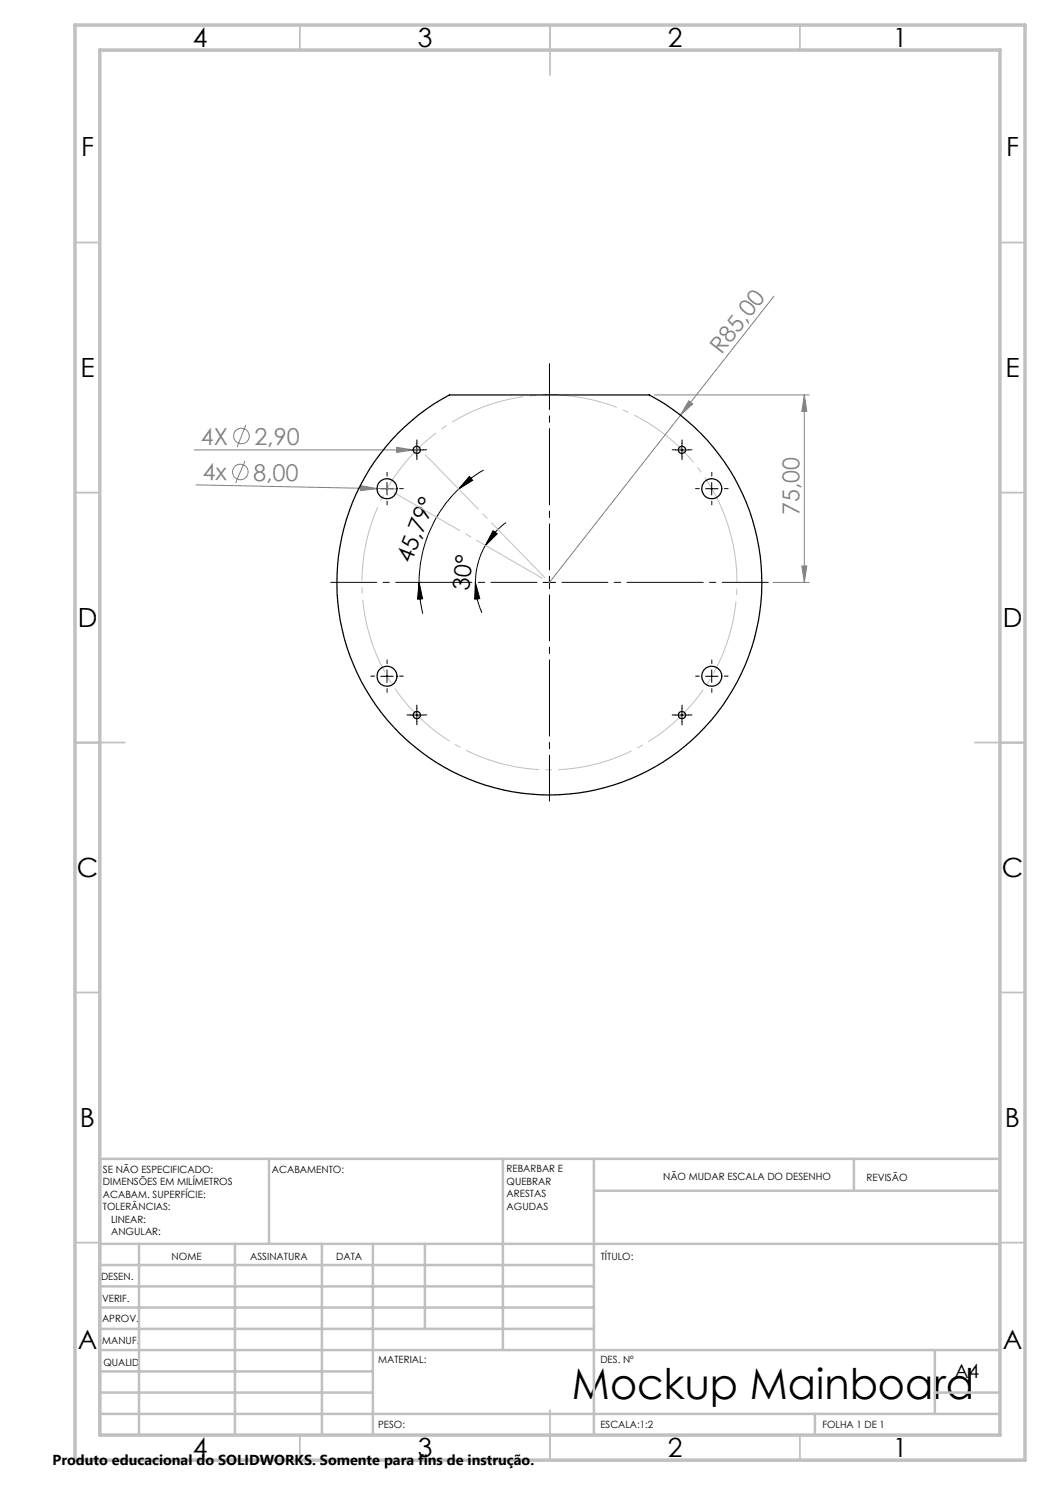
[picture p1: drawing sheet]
<svg xmlns="http://www.w3.org/2000/svg" width="210mm" height="297mm" viewBox="0 0 210 297" stroke-linecap="round" stroke-linejoin="round" font-family="sans-serif">
<g fill="none" stroke="#808080" stroke-width=".2">
<path d="M154.8 59.2l-44.9 57.3M130.9 79h31M160.9 79l.5 3.3h-1zM160.9 79v37.5M38.8 90h45.3M39.2 97l36.2 .7M49 92.2l-1.9 4.4M49.2 85l-1.8 4.4M72.1 97.1l3.3 .6-3.3 .4zM75.4 97.7l4 .1M79.3 89.5l3.3 .5-3.3 .5zM137.8 80.1l.7 .7-2.4 2.2z"/>
<path d="M154.6 116.5h7.3M160.4 113.2h1l-.5 3.3z"/>
<circle cx="48.1" cy="94.4" r="1.57"/>
<circle cx="48.3" cy="87.2" r="1.56"/>
</g>
<g fill="none" stroke="#000" stroke-width=".2">
<path d="M76.2 97.8h2.4M77.4 96.5v2.5M82.1 90h2.5M83.4 88.7v2.5M91.7 97.8a25.9 25.9 0 0 0-7.9 18.7M93.9 95.3l.6 .8-2.8 1.7zM96.7 94a22 22 0 0 0-5 3.8M135.1 90h2.6M136.4 88.7v2.5M141.1 97.8h2.5M142.3 96.5v2.5M83.8 116.5l.7 3.3h-1z"/>
<path d="M83.8 116.5a25.5 25.5 0 0 0 .8 6.2M95.1 116.5l.9 3.2-1.1 .1zM95.1 116.5a15.2 15.2 0 0 0 1.3 6.1M97.1 109.1a15.1 15.1 0 0 0-2 7.4M98.6 106.1l.8 .6-2.3 2.4zM101.2 104.5a14.8 14.8 0 0 0-4.1 4.6M108.6 116.5h2.5M109.9 115.2v2.6M76.2 135.3h2.4M77.4 134v2.5M141.1 135.3h2.5M142.3 134v2.5"/>
<path d="M82.1 143h2.5M83.4 141.7v2.5M135.1 143h2.6M136.4 141.7v2.5"/>
</g>
<path d="M145.8 105.5a37.5 37.5 0 0 0-62.9-15.1 37.5 37.5 0 0 0 17.3 62.3 37.5 37.5 0 0 0 46.1-45.3l-.5-1.9" fill="none" stroke="#c0c0c0" stroke-width=".2" stroke-dasharray="15.2 1.3 1.3 1.3" stroke-dashoffset="4.1" stroke-linecap="butt"/>
<g fill="none" stroke="#000" stroke-width=".2" stroke-dasharray="15.2 1.3 1.3 1.3">
<path d="M74.9 97.7h-.7M77.4 95.2v-.7M79.9 97.7h.8M82.1 90h-.7M83.4 88.7v-.7M83.4 91.2v.7M84.6 90h.8M135.2 90h-.8M136.4 88.7v-.7M136.4 91.2v.7M137.7 90h.7M139.9 97.7h-.8"/>
<path d="M142.4 95.2v-.7M144.9 97.7h.7M77.4 100.2v.8M142.4 100.2v.8M74.9 135.2h-.7M77.4 132.7v-.7M77.4 137.7v.8M79.9 135.2h.8M139.9 135.2h-.8M142.4 132.7v-.7M142.4 137.7v.8M144.9 135.2h.7"/>
<path d="M82.1 143h-.7M83.4 141.7v-.7M83.4 144.2v.8M84.6 143h.8M135.2 143h-.8M136.4 141.7v-.7M136.4 144.2v.8M137.7 143h.7"/>
</g>
<path d="M107.4 116.5h-41.3M109.9 114v-41.3M109.9 119v41.2M112.4 116.5h41.2" fill="none" stroke="#000" stroke-width=".2" stroke-dasharray="15.2 1.3 1.3 1.3" stroke-dashoffset="6"/>
<path d="M84.1 90l25.8 26.5" fill="none" stroke="#c0c0c0" stroke-width=".2" stroke-dasharray="15.2 1.3 1.3 1.3" stroke-dashoffset="-1.4"/>
<path d="M109.9 116.5l-32.5-18.8" fill="none" stroke="#c0c0c0" stroke-width=".2" stroke-dasharray="15.2 1.3 1.3 1.3" stroke-dashoffset="-1.6"/>
<g fill="none" stroke="#c0c0c0" stroke-width=".35">
<path d="M60 5v5M110 5v10M160 5v5M15 48.5h5M200 48.5h5M15 98.5h5M200 98.5h5M15 148.5h10M195 148.5h10M15 198.5h5M200 198.5h5M15 248.5h5"/>
<path d="M200 248.5h5M60 287v5M110 282v10M160 287v5"/>
</g>
<g fill="none" stroke="#c0c0c0" stroke-width=".5">
<path d="M53.8 231.8v17M100.6 231.8v38.2M118.8 231.8v55.2M118.8 238.2h81.2M170.8 231.8v6.4M200 231.8h-180v55.2M20 248.8h180M20 257.3h98.8M20 253h98.8M27.8 248.8v38.2M47 248.8v38.2M64.4 248.8v38.2"/>
<path d="M74.6 248.8v38.2M85 248.8v17M20 265.8h98.8M20 261.5h98.8M20 278.5h54.6M20 274.3h54.6M20 270h180M187 278.5h13M187 270v12.8M20 282.8h180M163 282.8v4.2"/>
</g>
<path d="M15 5h190v287h-190zM20 10h180v277h-180z" fill="none" stroke="#c0c0c0" stroke-width=".7"/>
<g fill="#000">
<path d="M93.9 95.3l.6 .8-2.8 1.7zM83.8 116.5l.7 3.3h-1z"/>
<path d="M98.6 106.1l.8 .6-2.3 2.4zM95.1 116.5l.9 3.2-1.1 .1z"/>
</g>
<g fill="#808080">
<path d="M72.1 97.1l3.3 .6-3.3 .4z"/>
<path d="M79.3 89.5l3.3 .5-3.3 .5z"/>
<path d="M137.8 80.1l.7 .7-2.4 2.2z"/>
<path d="M160.9 79l.5 3.3h-1zM160.4 113.2h1l-.5 3.3z"/>
</g>
<g fill="none" stroke="#000" stroke-width=".25">
<path d="M79.6 86.7l1.3-1.3a42.3 42.3 0 0 1 9-6.4h40a42.5 42.5 0 0 1 15.4 61 42.5 42.5 0 0 1-62.2 9.5 42.5 42.5 0 0 1-3.5-62.8z"/>
<circle cx="77.4" cy="97.8" r="2.01"/>
<circle cx="83.4" cy="90" r=".71"/>
<circle cx="136.4" cy="90" r=".72"/>
<circle cx="142.3" cy="97.8" r="2.01"/>
<circle cx="77.4" cy="135.3" r="2.01"/>
<circle cx="142.3" cy="135.3" r="2.01"/>
<circle cx="83.3" cy="143" r=".72"/>
<circle cx="136.4" cy="143" r=".73"/>
</g>
<text font-size="8.5" x="114.4" y="279.7">Mockup Mainboard</text>
<g font-size="5.3">
<text x="38.5" y="9.5">4</text>
<text x="83.5" y="9.5">3</text>
<text x="133.6" y="9.5">2</text>
<text x="178.6" y="9.5">1</text>
<text x="16.2" y="31.3">F</text>
<text x="201.2" y="31.3">F</text>
<text x="16.1" y="75.5">E</text>
<text x="201.1" y="75.5">E</text>
<text x="15.5" y="125.5">D</text>
<text x="200.5" y="125.5">D</text>
<text x="15.4" y="175.5">C</text>
<text x="200.4" y="175.5">C</text>
<text x="16" y="225.5">B</text>
<text x="201" y="225.5">B</text>
<text x="15.5" y="269.8">A</text>
<text x="200.5" y="269.8">A</text>
<text x="38.5" y="291.5">4</text>
<text x="83.5" y="291.5">3</text>
<text x="133.6" y="291.5">2</text>
<text x="178.6" y="291.5">1</text>
</g>
<g font-size="4.7" fill="#808080">
<text x="144.3" y="71" transform="rotate(-52 144.3 71)">R85,00</text>
<text x="40.2" y="88.9">4X</text>
<text x="50.9" y="88.9">2,90</text>
<text x="40.5" y="95.9" transform="rotate(1 40.5 95.9)">4x</text>
<text x="50.6" y="96.1" transform="rotate(1 50.6 96.1)">8,00</text>
<text x="159.9" y="103" transform="rotate(-90 159.9 103)">75,00</text>
</g>
<g font-size="4.7">
<text x="82.2" y="112.9" transform="rotate(-69 82.2 112.9)">45,79°</text>
<text x="93.8" y="118.2" transform="rotate(-84 93.8 118.2)">30°</text>
</g>
<text font-size="3.9" x="190.9" y="275.5">A4</text>
<text font-size="2.9" x="10.5" y="292.9">Produto educacional do SOLIDWORKS. Somente para fins de instrução.</text>
<g font-size="2">
<text x="20.6" y="234.6">SE NÃO ESPECIFICADO:</text>
<text x="20.6" y="237.1">DIMENSÕES EM MILÍMETROS</text>
<text x="20.6" y="239.6">ACABAM. SUPERFÍCIE:</text>
<text x="54.4" y="234.6">ACABAMENTO:</text>
<text x="101.3" y="234.5">REBARBAR E</text>
<text x="101.3" y="237">QUEBRAR</text>
<text x="101.3" y="239.5">ARESTAS</text>
<text x="132.6" y="236">NÃO MUDAR ESCALA DO DESENHO</text>
<text x="173.3" y="236.2">REVISÃO</text>
<text x="20.6" y="242.1">TOLERÂNCIAS:</text>
<text x="22.2" y="244.6">LINEAR:</text>
<text x="101.3" y="242">AGUDAS</text>
<text x="22.2" y="247.1">ANGULAR:</text>
<text x="34.3" y="252">NOME</text>
<text x="50" y="251.9">ASSINATURA</text>
<text x="67.2" y="251.9">DATA</text>
<text x="120.2" y="251.9">TÍTULO:</text>
<text x="20.2" y="256.1">DESEN.</text>
<text x="20.4" y="260.3">VERIF.</text>
<text x="20.4" y="264.4">APROV.</text>
<text x="20.5" y="268.8">MANUF.</text>
<text x="20.7" y="273.1">QUALID</text>
<text x="75.7" y="272.5">MATERIAL:</text>
<text x="120.1" y="272.5">DES. Nº</text>
<text x="75.6" y="285.5">PESO:</text>
<text x="120.1" y="285.6">ESCALA:1:2</text>
<text x="164.5" y="285.6">FOLHA 1 DE 1</text>
</g>
</svg>
